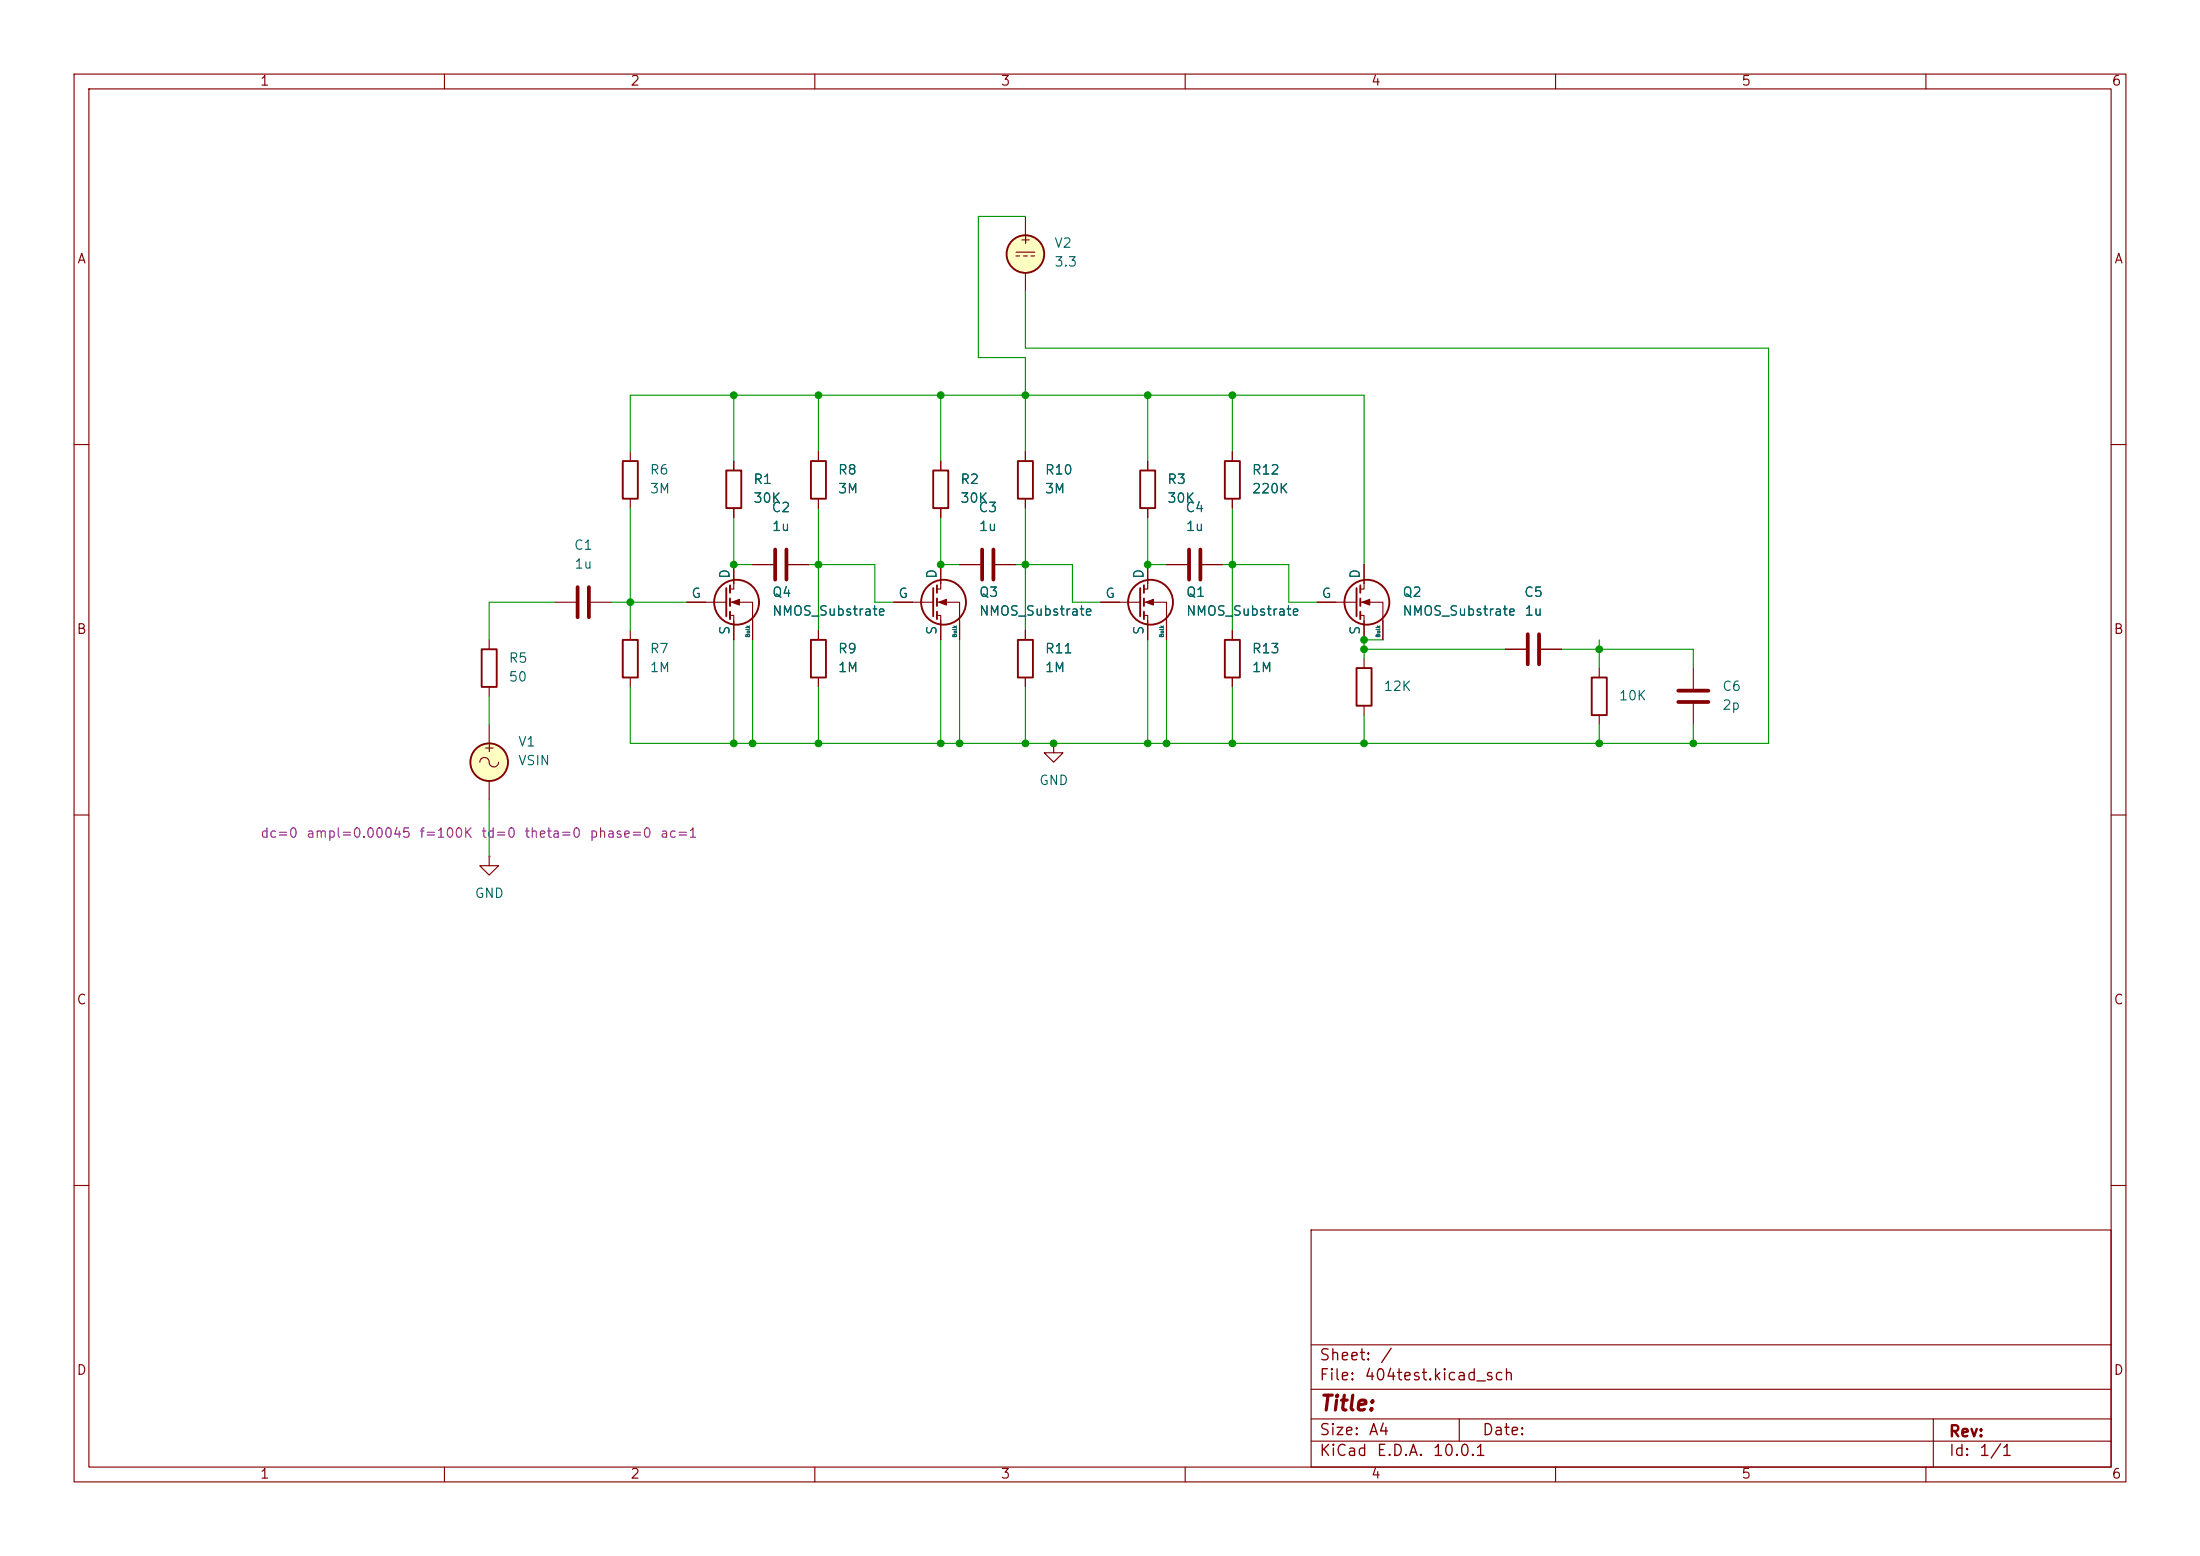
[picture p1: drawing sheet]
<svg xmlns="http://www.w3.org/2000/svg" width="297mm" height="210mm" viewBox="0 0 297 210" stroke-linecap="round" stroke-linejoin="round" font-family="sans-serif">
<g fill="none" stroke="#840000" stroke-width=".15">
<path d="M10 10h277v190h-277zM12 12h273v186h-273zM60 10v2M110 10v2M160 10v2M210 10v2M260 10v2M137.2 34h2.5M137.2 34.5h.5M138.2 34.5h.5M138.4 29.2v2.6M138.4 36.8v2.6"/>
<path d="M139.2 34.5h.5M10 60h2M85.1 61v1.2M85.1 67.3v1.3M99.1 76.2v3.3h-.5M99.1 62.2v1.3M99.1 68.6v1.3M101.6 76.2h2.8M106.4 76.2h2.8M110.5 61v1.2M110.5 67.3v1.3M127 76.2v3.3h-.5"/>
<path d="M127 62.2v1.3M127 68.6v1.3M129.5 76.2h2.8M134.4 76.2h2.8M138.4 61v1.2M138.4 67.3v1.3M154.9 76.2v3.3h-.5M154.9 62.2v1.3M154.9 68.6v1.3M157.5 76.2h2.8M162.3 76.2h2.8M166.4 61v1.2"/>
<path d="M166.4 67.3v1.3M184.1 76.2v3.3h-.5M285 60h2M66 86.4v1.2M66 92.7v1.3M66 97.8v2.5M74.9 81.3h2.8M79.8 81.3h2.7M85.1 85.1v1.3M85.1 91.4v1.3M92.7 81.3h5.3M98.6 83.1h.5v3.3"/>
<path d="M98.6 81.3h3v5.1M110.5 85.1v1.3M110.5 91.4v1.3M120.6 81.3h5.4M126.5 83.1h.5v3.3M126.5 81.3h3v5.1M138.4 85.1v1.3M138.4 91.4v1.3M148.6 81.3h5.3M154.4 83.1h.5v3.3M154.4 81.3h3.1v5.1M166.4 85.1v1.3"/>
<path d="M166.4 91.4v1.3M177.8 81.3h5.3M183.6 83.1h.5v3.3M183.6 81.3h3.1v5.1M184.1 88.9v1.3M184.1 95.3v1.2M203.2 87.6h2.8M208 87.6h2.8M215.9 90.2v1.2M215.9 96.5v1.3M228.6 90.2v2.8M228.6 95v2.8"/>
<path d="M10 110h2M64.8 102.9a.67 .67 0 0 1 .7-.6 .67 .67 0 0 1 .6 .8 .64 .64 0 0 0 .7 .4 .64 .64 0 0 0 .5-.6M66 115.6v1.2h1.3l-1.3 1.3-1.2-1.3h1.2M66 115.6h.1M66 105.4v2.6M142.2 100.3v1.3h1.3l-1.3 1.3-1.2-1.3h1.2M142.2 100.3h.1M285 110h2M10 160h2M177 166h108v32h-108zM285 160h2M60 198v2"/>
<path d="M110 198v2M160 198v2M177 194.5h108M177 191.5h108M177 187.5h108M177 181.5h108M197 191.5v3M210 198v2M260 198v2M261 191.5v6.5"/>
</g>
<g fill="#ffffc2" stroke="#ffffc2" stroke-width=".14">
<circle cx="66" cy="102.9" r="2.54"/>
<circle cx="138.4" cy="34.3" r="2.54"/>
</g>
<g fill="none" stroke="#840000" stroke-width=".25">
<path d="M84.1 62.2h2v5.1h-2zM98 63.5h2.1v5.1h-2.1zM98 79.4v3.8M98.6 79v1M109.5 62.2h2v5.1h-2zM126 63.5h2v5.1h-2zM126 79.4v3.8M126.5 79v1M137.4 62.2h2v5.1h-2zM153.9 63.5h2.1v5.1h-2.1zM153.9 79.4v3.8M154.4 79v1"/>
<path d="M165.4 62.2h2v5.1h-2zM183.1 79.4v3.8M183.6 79v1M65 87.6h2.1v5.1h-2.1zM84.1 86.4h2v5h-2zM98.6 80.8v1M98.6 82.6v1M109.5 86.4h2v5h-2zM126.5 80.8v1M126.5 82.6v1M137.4 86.4h2v5h-2zM154.4 80.8v1"/>
<path d="M154.4 82.6v1M165.4 86.4h2v5h-2zM183.1 90.2h2.1v5.1h-2.1zM183.6 80.8v1M183.6 82.6v1M214.9 91.4h2v5.1h-2z"/>
<circle cx="138.4" cy="34.3" r="2.54"/>
<circle cx="99.4" cy="81.3" r="3"/>
<circle cx="127.4" cy="81.3" r="3"/>
<circle cx="155.3" cy="81.3" r="3"/>
<circle cx="184.5" cy="81.3" r="3"/>
<circle cx="66" cy="102.9" r="2.54"/>
</g>
<path d="M78 79.2v4.1M79.5 79.2v4.1M104.6 74.2v4M106.2 74.2v4M132.6 74.2v4M134.1 74.2v4M160.5 74.2v4M162.1 74.2v4M206.2 85.6v4.1M207.8 85.6v4.1M226.6 94.7h4M226.6 93.2h4" fill="none" stroke="#840000" stroke-width=".51"/>
<g fill="#840000" stroke="#840000" stroke-width=".15">
<path d="M183.9 81.3l1-.4v.8z"/>
<path d="M154.7 81.3l1-.4v.8z"/>
<path d="M98.8 81.3l1-.4v.8z"/>
<path d="M126.7 81.3l1.1-.4v.8z"/>
</g>
<g fill="none" stroke="#009600" stroke-width=".15">
<path d="M138.4 39.4v7.6h100.4v53.3h-153.7v-7.6M138.4 29.2h-6.3v19.1h6.3v12.7M99.1 53.3v8.9M110.5 53.3v7.7M127 53.3v8.9M154.9 53.3v8.9M166.4 53.3v7.7M85.1 61v-7.7h99v22.9M85.1 68.6v16.5M99.1 69.9v6.3h2.5M109.2 76.2h8.9v5.1h2.5M110.5 68.6v16.5"/>
<path d="M127 69.9v6.3h2.5M137.2 76.2h7.6v5.1h3.8M138.4 68.6v16.5M154.9 69.9v6.3h2.6M165.1 76.2h8.9v5.1h3.8M166.4 68.6v16.5M66 94v3.8M74.9 81.3h-8.9v5.1M82.5 81.3h10.2M99.1 86.4v13.9M101.6 86.4v13.9M110.5 92.7v7.6"/>
<path d="M127 86.4v13.9M129.5 86.4v13.9M138.4 92.7v7.6M154.9 86.4v13.9M157.5 86.4v13.9M166.4 92.7v7.6M184.1 87.6h19.1M184.1 96.5v3.8M186.7 86.4h-2.6v2.5M210.8 87.6h17.8v2.6M215.9 86.4v3.8M215.9 97.8v2.5"/>
<path d="M228.6 97.8v2.5M66 108v7.6"/>
</g>
<g fill="#009600" stroke="#009600" stroke-width=".14">
<circle cx="157.5" cy="100.3" r=".46"/>
<circle cx="154.9" cy="100.3" r=".46"/>
<circle cx="166.4" cy="100.3" r=".46"/>
<circle cx="129.5" cy="100.3" r=".46"/>
<circle cx="138.4" cy="100.3" r=".46"/>
<circle cx="142.2" cy="100.3" r=".46"/>
<circle cx="99.1" cy="76.2" r=".46"/>
<circle cx="110.5" cy="76.2" r=".46"/>
<circle cx="99.1" cy="100.3" r=".46"/>
<circle cx="101.6" cy="100.3" r=".46"/>
<circle cx="85.1" cy="81.3" r=".46"/>
<circle cx="127" cy="76.2" r=".46"/>
<circle cx="110.5" cy="100.3" r=".46"/>
<circle cx="127" cy="100.3" r=".46"/>
<circle cx="215.9" cy="100.3" r=".46"/>
<circle cx="184.1" cy="87.6" r=".46"/>
<circle cx="184.1" cy="86.4" r=".46"/>
<circle cx="184.1" cy="100.3" r=".46"/>
<circle cx="228.6" cy="100.3" r=".46"/>
<circle cx="215.9" cy="87.6" r=".46"/>
<circle cx="166.4" cy="53.3" r=".46"/>
<circle cx="154.9" cy="53.3" r=".46"/>
<circle cx="154.9" cy="76.2" r=".46"/>
<circle cx="166.4" cy="76.2" r=".46"/>
<circle cx="110.5" cy="53.3" r=".46"/>
<circle cx="99.1" cy="53.3" r=".46"/>
<circle cx="127" cy="53.3" r=".46"/>
<circle cx="138.4" cy="76.2" r=".46"/>
<circle cx="138.4" cy="53.3" r=".46"/>
</g>
<text font-size="2" fill="#840000" x="178" y="190.9">Title:</text>
<g font-size="1.5" fill="#840000">
<text x="178" y="184">Sheet:</text>
<text x="186.2" y="184">/</text>
<text x="178" y="186.7">File:</text>
<text x="184.1" y="186.7">404test.kicad_sch</text>
<text x="178" y="196.9">KiCad</text>
<text x="178" y="194.1">Size:</text>
<text x="184.7" y="194.1">A4</text>
<text x="185.7" y="196.9">E.D.A.</text>
<text x="193.3" y="196.9">10.0.1</text>
<text x="200" y="194.1">Date:</text>
<text x="263" y="194.3">Rev:</text>
<text x="263" y="196.9">Id:</text>
<text x="267.1" y="196.9">1/1</text>
</g>
<g font-size="1.3" fill="#840000">
<text x="35" y="11.9">1</text>
<text x="85" y="11.9">2</text>
<text x="135" y="11.9">3</text>
<text x="185" y="11.9">4</text>
<text x="235" y="11.9">5</text>
<text x="285" y="11.9">6</text>
<text x="10.3" y="35.9">A</text>
<text x="137.5" y="33.2">+</text>
<text x="285.3" y="35.9">A</text>
<text x="10.3" y="85.9">B</text>
<text x="285.3" y="85.9">B</text>
<text x="65.2" y="101.8">+</text>
<text x="10.3" y="135.9">C</text>
<text x="285.3" y="135.9">C</text>
<text x="10.3" y="185.9">D</text>
<text x="285.3" y="185.9">D</text>
<text x="35" y="199.9">1</text>
<text x="85" y="199.9">2</text>
<text x="135" y="199.9">3</text>
<text x="185" y="199.9">4</text>
<text x="235" y="199.9">5</text>
<text x="285" y="199.9">6</text>
</g>
<g font-size="1.3" fill="#006464">
<text x="142.2" y="33.8">V2</text>
<text x="142.2" y="36.3">3.3</text>
<text x="87.6" y="64.4">R6</text>
<text x="101.6" y="65.6">R1</text>
<text x="113" y="64.4">R8</text>
<text x="129.5" y="65.6">R2</text>
<text x="141" y="64.4">R10</text>
<text x="157.5" y="65.6">R3</text>
<text x="168.9" y="64.4">R12</text>
<text x="87.6" y="66.9">3M</text>
<text x="101.6" y="68.2">30K</text>
<text x="104.1" y="69.4">C2</text>
<text x="104.1" y="72">1u</text>
<text x="113" y="66.9">3M</text>
<text x="129.5" y="68.2">30K</text>
<text x="132" y="69.4">C3</text>
<text x="132.1" y="72">1u</text>
<text x="141" y="66.9">3M</text>
<text x="157.5" y="68.2">30K</text>
<text x="159.9" y="69.4">C4</text>
<text x="160" y="72">1u</text>
<text x="168.9" y="66.9">220K</text>
<text x="77.4" y="74.5">C1</text>
<text x="77.5" y="77.1">1u</text>
<text x="93.2" y="81">G</text>
<text x="98.8" y="78.2" transform="rotate(-90 98.8 78.2)">D</text>
<text x="104.1" y="83.4">NMOS_Substrate</text>
<text x="104.1" y="80.9">Q4</text>
<text x="121.2" y="81">G</text>
<text x="126.7" y="78.2" transform="rotate(-90 126.7 78.2)">D</text>
<text x="132.1" y="83.4">NMOS_Substrate</text>
<text x="132.1" y="80.9">Q3</text>
<text x="149.1" y="81">G</text>
<text x="154.7" y="78.2" transform="rotate(-90 154.7 78.2)">D</text>
<text x="160" y="83.4">NMOS_Substrate</text>
<text x="160" y="80.9">Q1</text>
<text x="178.3" y="81">G</text>
<text x="183.9" y="78.2" transform="rotate(-90 183.9 78.2)">D</text>
<text x="189.2" y="83.4">NMOS_Substrate</text>
<text x="189.2" y="80.9">Q2</text>
<text x="205.7" y="80.9">C5</text>
<text x="205.7" y="83.4">1u</text>
<text x="68.6" y="89.8">R5</text>
<text x="87.6" y="88.5">R7</text>
<text x="98.8" y="85.8" transform="rotate(-90 98.8 85.8)">S</text>
<text x="113" y="88.5">R9</text>
<text x="126.7" y="85.8" transform="rotate(-90 126.7 85.8)">S</text>
<text x="141" y="88.5">R11</text>
<text x="154.7" y="85.8" transform="rotate(-90 154.7 85.8)">S</text>
<text x="168.9" y="88.5">R13</text>
<text x="183.9" y="85.8" transform="rotate(-90 183.9 85.8)">S</text>
<text x="68.6" y="92.3">50</text>
<text x="87.6" y="91">1M</text>
<text x="113" y="91">1M</text>
<text x="141" y="91">1M</text>
<text x="168.9" y="91">1M</text>
<text x="186.7" y="93.6">12K</text>
<text x="218.4" y="94.8">10K</text>
<text x="232.4" y="93.6">C6</text>
<text x="69.9" y="101.1">V1</text>
<text x="232.4" y="96.1">2p</text>
<text x="69.9" y="103.6">VSIN</text>
<text x="140.2" y="106.3">GND</text>
<text x="64" y="121.5">GND</text>
</g>
<g font-size="1.3" fill="#840084">
<text x="35.1" y="113.4">dc=0</text>
<text x="41.3" y="113.4">ampl=0.00045</text>
<text x="56.5" y="113.4">f=100K</text>
<text x="64.9" y="113.4">td=0</text>
<text x="70.7" y="113.4">theta=0</text>
<text x="79.5" y="113.4">phase=0</text>
<text x="89" y="113.4">ac=1</text>
</g>
<g font-size=".5" fill="#006464">
<text x="101.3" y="86.1" transform="rotate(-90 101.3 86.1)">Bulk</text>
<text x="129.3" y="86.1" transform="rotate(-90 129.3 86.1)">Bulk</text>
<text x="157.2" y="86.1" transform="rotate(-90 157.2 86.1)">Bulk</text>
<text x="186.4" y="86.1" transform="rotate(-90 186.4 86.1)">Bulk</text>
</g>
</svg>
